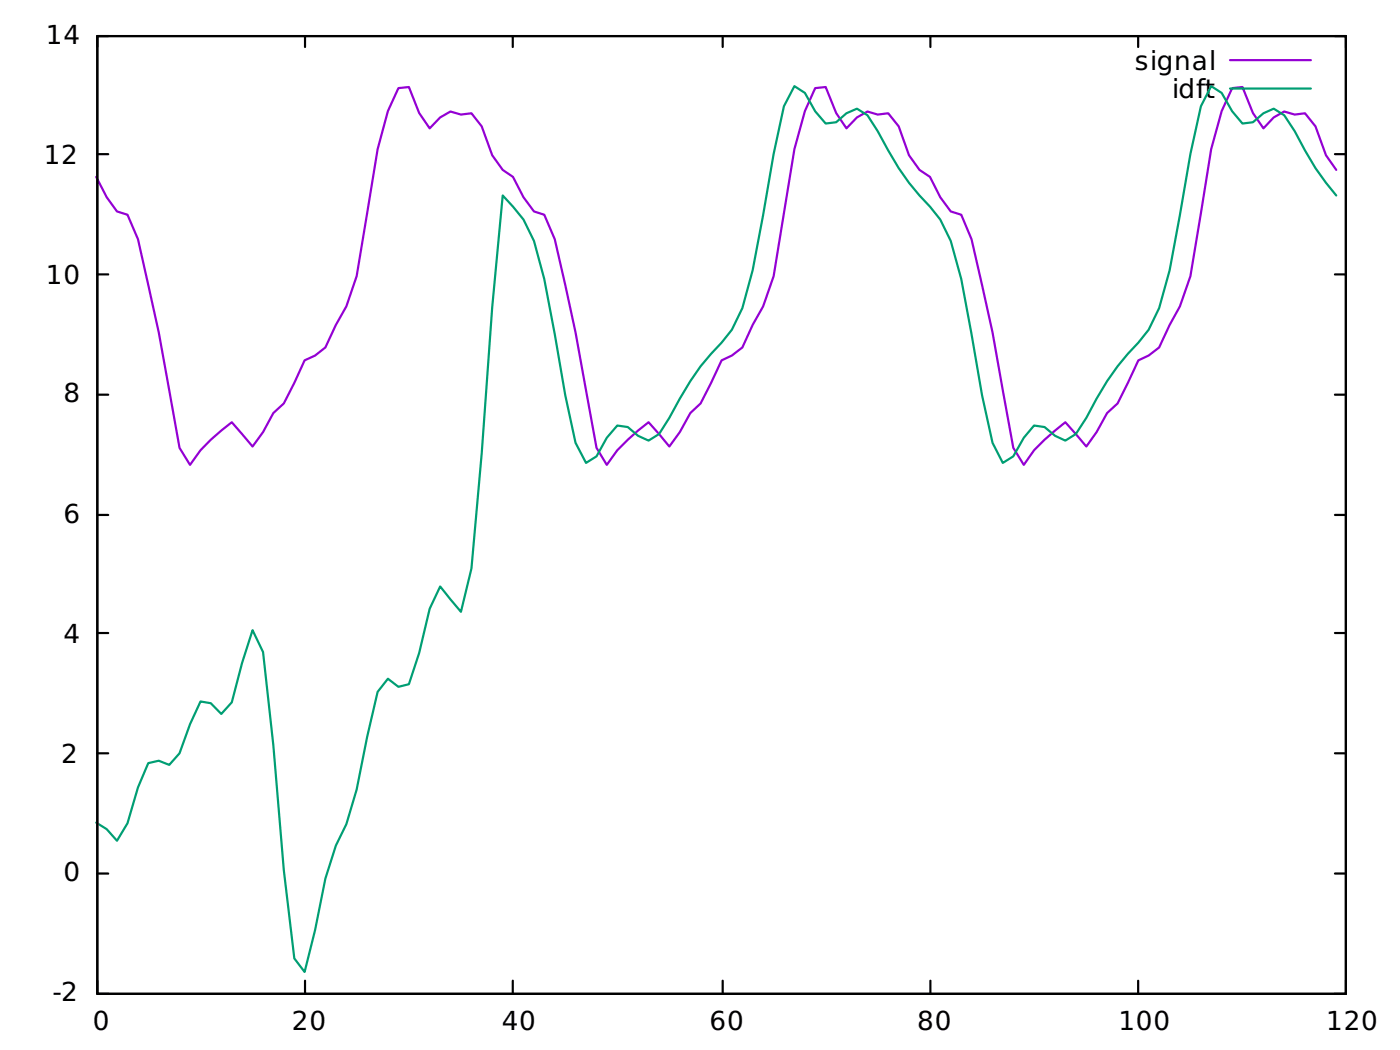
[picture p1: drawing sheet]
<svg xmlns="http://www.w3.org/2000/svg" width="226mm" height="169mm" viewBox="0 0 226 169" stroke-linecap="round" stroke-linejoin="round" font-family="sans-serif">
<g fill="none" stroke="#000" stroke-width=".35">
<path d="M15.7 5.8h201.3v154.5h-201.3zM17.5 5.8h-1.8v1.8M49.2 5.8v1.8M82.7 5.8v1.8M116.5 5.8v1.8M150 5.8v1.8M183.5 5.8v1.8M215.3 5.8h1.7v1.8M15.7 24.9h1.8M215.3 24.9h1.7M15.7 44.3h1.8M215.3 44.3h1.7"/>
<path d="M15.7 63.7h1.8M215.3 63.7h1.7M15.7 83h1.8M215.3 83h1.7M15.7 102.1h1.8M215.3 102.1h1.7M15.7 121.5h1.8M215.3 121.5h1.7M15.7 158.2v2.1h1.8M15.7 140.9h1.8M49.2 158.2v2.1M82.7 158.2v2.1"/>
<path d="M116.5 158.2v2.1M150 158.2v2.1M183.5 158.2v2.1M215.3 140.9h1.7M217 158.2v2.1h-1.7"/>
</g>
<path d="M198.4 9.7h13M215.5 27.4l-1.7-2.4-1.7-4.6-1.6-2.1-1.7 .2-1.7-.5-1.7 .9-1.6 1.8-1.7-2.5-1.7-4.2-1.7 .2-1.7 3.7-1.7 6.2-3.3 20.4-1.7 4.9-1.7 3-1.7 3.6-1.7 1.3-1.6 .8-3.4 7-1.7 1.5-1.7 3.1-1.6 2.3-3.4-3.9-3.3 2.8-1.7 1.7-1.7 2.4-1.7-2.8-3.3-18.6-1.7-7.7-1.7-7.3-1.7-4-1.7-.5-1.7-2.3-1.6-3.3-1.7-1.1-1.7-2.4-1.7-4.6-1.7-2.1-1.7 .2-1.6-.5-1.7 .9-1.7 1.8-1.7-2.5-1.6-4.2-1.7 .2-1.7 3.7-1.7 6.2-3.3 20.4-1.7 4.9-1.7 3-1.7 3.6-1.7 1.3-1.6 .8-3.4 7-1.7 1.5-1.7 3.1-1.7 2.3-3.3-3.9-3.4 2.8-1.6 1.7-1.7 2.4-1.7-2.8-3.4-18.6-1.6-7.7-1.7-7.3-1.7-4-1.7-.5-1.7-2.3-1.7-3.3-1.6-1.1-1.7-2.4-1.7-4.6-1.7-2.1-1.7 .2-1.7-.5-1.6 .9-1.7 1.8-1.7-2.5-1.7-4.2-1.6 .2-1.7 3.7-1.7 6.2-3.4 20.4-1.6 4.9-1.7 3-1.7 3.6-1.7 1.3-1.7 .8-1.6 3.6-1.7 3.4-1.7 1.5-1.7 3.1-1.7 2.3-3.3-3.9a26.1 26.1 0 0 0-6.8 6.9l-1.6-2.8-3.4-18.6-3.3-15-1.7-4-1.7-.5-1.7-2.3-1.7-3.3" fill="none" stroke="#9400d3" stroke-width=".35"/>
<path d="M198.4 14.3h13M215.5 31.5a44.9 44.9 0 0 1-6.7-10.3l-1.7-2.6-1.7-1.1-1.6 .8-1.7 1.4-1.7 .2-1.7-2-1.7-2.9-1.7-1.1-1.6 3.2-1.7 7.7-3.4 18.8-1.7 6.1-1.7 3.5-1.6 2.1a42 42 0 0 0-8.4 12.1l-1.7 2.6-1.7 1.1-1.7-.8-1.6-1.4-1.7-.3-1.7 2-1.7 3-1.7 1.1-1.6-3.3-1.7-7.7-3.4-18.7-1.7-6.1-1.7-3.5-1.6-2.1a37.4 37.4 0 0 1-6.8-9l-1.7-3.1-1.6-2.6-1.7-1.1-1.7 .8-1.7 1.4-1.6 .2-1.7-2-1.7-2.9-1.7-1.1-1.7 3.2-1.6 7.7-1.7 9.9-1.7 8.9-1.7 6.1-1.7 3.5-1.6 2.1a36.3 36.3 0 0 0-6.8 9l-1.7 3.1-1.6 2.6-1.7 1.1-1.7-.8-1.7-1.4-1.6-.3-1.7 2-1.7 3-1.7 1.1-1.7-3.3-1.6-7.7-1.7-9.8-1.7-8.9-1.7-6.1-1.7-3.5-3.3-3.9-1.7 18-1.7 23.6-1.7 18.6-1.7 7-3.3-4.1-1.7 3.6-1.7 7.1-1.7 5-1.6 .5-1.7-1.3-1.7 2.1-1.7 7.2-1.7 8.5-1.6 5.6-1.7 3.5-1.7 5.3-1.7 8.3-1.7 6.7-1.6-2.1-1.7-14.2-1.7-20.2-1.7-15-1.7-3.6-1.7 5.3-1.6 6.4-1.7 1.8-1.7-1.7-1.7-.3-1.7 3.7-1.6 4.7-1.7 1.9-1.7-.7-1.7 .4-1.6 3.9-1.7 5.8-1.7 2.8-1.7-1.9-1.7-1" fill="none" stroke="#009e73" stroke-width=".35"/>
<g font-size="4.2">
<text x="7.4" y="7.1">14</text>
<text x="183" y="11.3">signal</text>
<text x="189" y="15.9">idft</text>
<text x="7.1" y="26.4">12</text>
<text x="7.4" y="45.8">10</text>
<text x="10.2" y="64.9">8</text>
<text x="10.2" y="84.3">6</text>
<text x="10.2" y="103.7">4</text>
<text x="9.9" y="123.1">2</text>
<text x="10.2" y="142.1">0</text>
<text x="8.5" y="161.5">-2</text>
<text x="15" y="166.1">0</text>
<text x="47.1" y="166.1">20</text>
<text x="80.9" y="166.1">40</text>
<text x="114.4" y="166.1">60</text>
<text x="147.9" y="166.1">80</text>
<text x="180.4" y="166.1">100</text>
<text x="213.9" y="166.1">120</text>
</g>
</svg>
